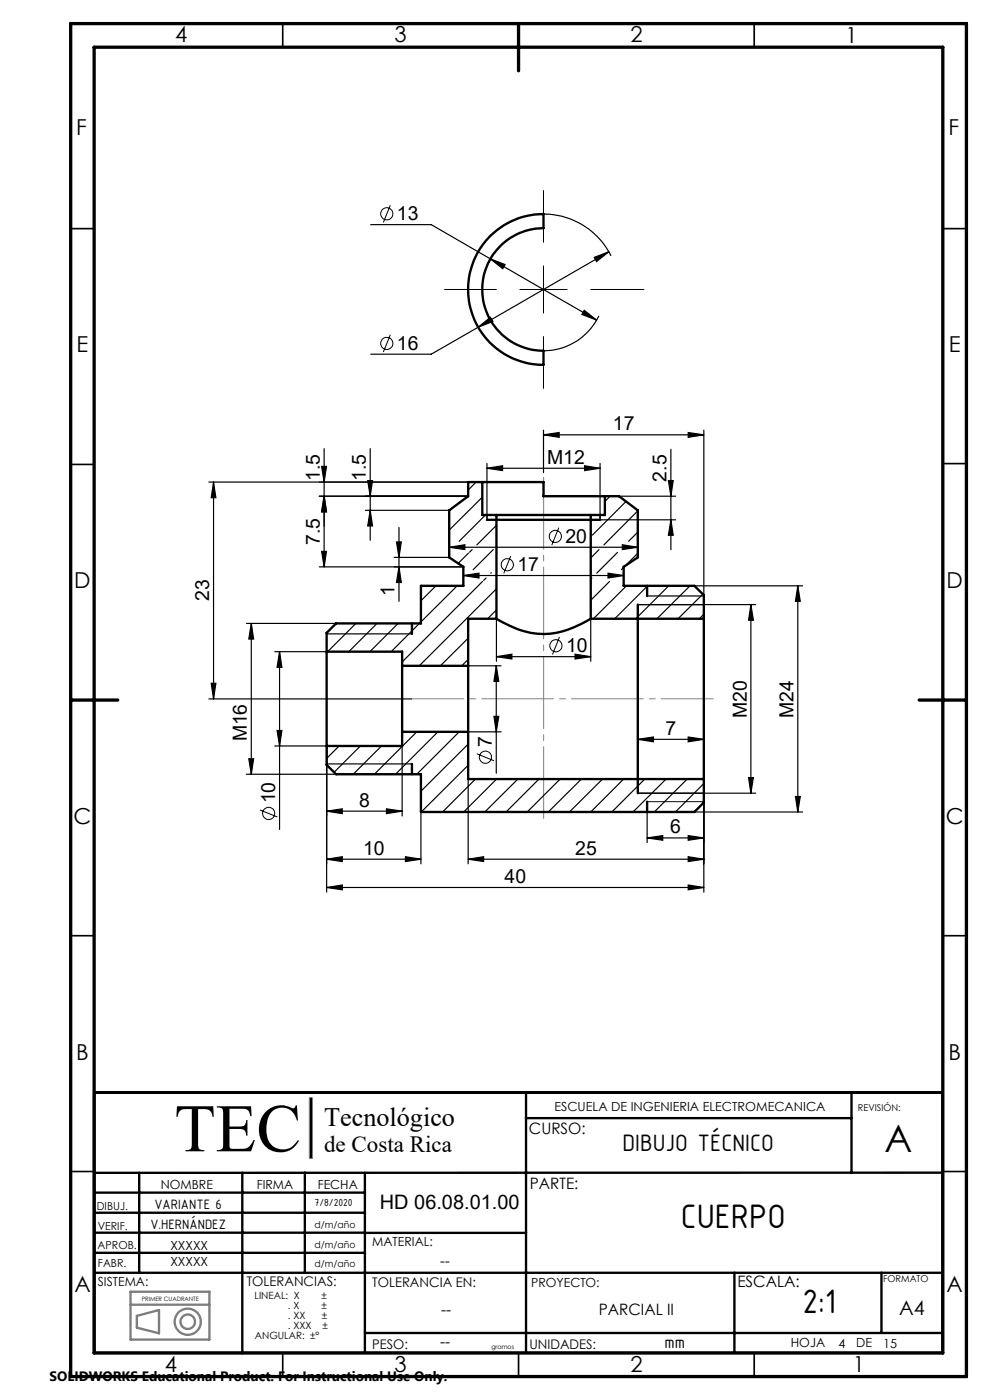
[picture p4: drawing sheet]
<svg xmlns="http://www.w3.org/2000/svg" width="210mm" height="297mm" viewBox="0 0 210 297" stroke-linecap="round" stroke-linejoin="round" font-family="sans-serif">
<g fill="none" stroke="#808080" stroke-width=".5">
<path d="M65.8 233h.3v12.6h-.3zM27.7 276.8h16.7M27.7 274h16.7v10.2h-16.7zM29 279.1l4.7-1.2v5l-4.7-1.2z"/>
<circle cx="39.8" cy="280.4" r="1.53"/>
<circle cx="39.8" cy="280.4" r="2.78"/>
</g>
<g fill="none" stroke="#000" stroke-width=".35">
<path d="M60 5v5M160 5v5M15 48.5h5M200 48.5h5M15 98.5h5M200 98.4h5M15 198.5h5M200 198.5h5M15 248.5h5M200 248.5h5M60 287v5M110 287v5"/>
<path d="M160 287v5"/>
</g>
<g fill="none" stroke="#000" stroke-width=".5">
<path d="M104 50.1a16.3 16.3 0 0 1 11.3-4.7v3a13 13 0 0 0-13 13 13 13 0 0 0 13 13v3a16 16 0 0 1-14.8-9.9 16 16 0 0 1 3.5-17.4zM102.3 102.3h13v3h13M102.3 102.3h-3v3l-4 3v9.9l3 2.1v4h-9v8h-18l-2 2v4M102.3 102.3v7h3M103.3 110.3h24M105.3 109.3h20M105.3 109.3v22M125.3 109.3v22M128.3 105.3h3l4 3v9.9l-3 2.1v4h15l2 2v5M128.3 105.3v4h-3M69.3 138.3v20M69.3 138.3h16v2.9"/>
<path d="M87.4 132.3v2.2M105.3 131.3a18.2 18.2 0 0 0 12.8 2.9 27.5 27.5 0 0 0 7.2-2.9M105.3 131.3h-6v9.9M125.3 131.3h24M135.3 128.3v40M137.3 124.3v2.1M149.3 131.3v34M69.3 158.3v4l2 1.9h18v8.1h58l2-2.1v-4.9M85.3 141.2v14.1M85.3 141.2h14M85.3 155.3v3h-16M85.3 155.3h14"/>
<path d="M99.3 141.2v14.1M99.3 155.3v10h50M87.4 162.1v2.1M137.3 170.1v2.2M20 231.8h180v55.2h-180zM111.5 237.2h69.1M111.6 231.8v55.2M180.6 231.8v17M20 257.3h57.4M20 253h57.4M29.5 248.8v21.2M51.4 248.8v38.3"/>
<path d="M64.7 248.8v21.2M77.4 248.8v38.2M200 248.8h-180M20 261.5h57.4M20 265.8h57.4M20 270h180M77.4 261.5h34.2M155.8 270v17M187 270v12.8M77.4 282.8h122.6"/>
</g>
<path d="M15 5h190v287h-190zM20 10h180v277h-180zM110 5v10M15 148.5h10M195 148.5h10" fill="none" stroke="#000" stroke-width=".7"/>
<path d="M65.8 233v12.6" fill="none" stroke="#808080" stroke-width=".21"/>
<path d="M66 233v12.6" fill="none" stroke="#000" stroke-width=".39"/>
<g fill="none" stroke="#000" stroke-width=".21">
<path d="M82.8 43.5l-1.5 3.7M115.3 40.4v11M115.3 56.4v10M82.8 71l-1.5 3.7M94.3 61.4h11M110.3 61.4h10M115.3 71.4v11M125.3 61.4h11.3M108.3 118l-1.4 3.6M118.5 111.9l-1.4 3.7M118.7 135.1l-1.5 3.7M101.1 159.9l3.7 1.5"/>
<path d="M55.1 171.8l3.7 1.5M137.3 170.1h12"/>
<circle cx="82" cy="45.4" r="1.29"/>
<circle cx="82" cy="72.8" r="1.29"/>
<circle cx="107.6" cy="119.8" r="1.29"/>
<circle cx="117.8" cy="113.8" r="1.28"/>
<circle cx="117.9" cy="137" r="1.29"/>
<circle cx="57" cy="172.6" r="1.29"/>
<circle cx="103" cy="160.6" r="1.29"/>
</g>
<g fill="none" stroke="#000" stroke-width=".25">
<path d="M78.6 47.7h12.9l35 20.2M104 54.9l3.1 1.2-.5 .9zM115.3 45.4a16 16 0 0 1 14.3 8.9M126 54.6l3.2-1.2-2.7 2.1zM129.2 53.4l-27.8 16M101.4 69.4l2.6-2.1 .6 .9zM101.4 69.4l-9.9 5.7h-12.9M123.9 65.8l2.6 2.1-3.1-1.2zM127 67a12.9 12.9 0 0 1-11.7 7.4M68.2 99h1.1l-.5 3.3zM68.8 95.2v25.1M78.5 95.2v19.4"/>
<path d="M103.3 99.3l3.3-.5v1zM103.3 98.3v12h40M103.3 99.3h24M115.3 92.2l3.3-.4v1zM115.3 91.3v9M115.3 92.2h34M124 98.8l3.3 .5-3.3 .5zM127.3 98.3v12M142.3 95.3v21.3M146 91.8l3.3 .4-3.3 .6zM149.3 91.3v40M44.3 102.3h55"/>
<path d="M45.3 102.3l.5 3.3h-1zM45.3 102.3v46M67.7 105.3h31.6M68.2 117h1.1l-.5 3.3zM68.8 105.3l.5 3.3h-1.1zM77.5 108.3h17.8M78 101.9h1l-.5 3.4zM78.5 108.3l.5 3.3h-1zM83.6 118.2h11.7M84.1 115h1l-.5 3.2zM84.6 111.9v15.7M95.3 116.1l3.3-.5v1z"/>
<path d="M95.3 116.1h40M99.4 117.3l-2.2 2.2M100.2 116.6l-.6 .6M101 102.3l-1.7 1.7M102.3 105.5l-7 7M103 109.3l-5.6 5.5M104.6 116.6l-4.2 4.3M105.3 111.4l-4.2 4.2M125.4 109.3l-.1 .1M127.1 116.6l-1.8 1.8M129.4 105.3l-1.1 1.1M131 117.2l-4.4 4.4"/>
<path d="M131.3 105.3h12M132 115.6l3.3 .5-3.3 .5zM132.8 106.4l-7.1 7.1M135.3 112.9l-2 1.9M135.3 117.4l-2.7 2.7M135.3 108.4l-7.2 7.2M141.8 101.9h1l-.5 3.4zM142.3 110.3l.5 3.3h-1zM52.3 132.3h19M53.3 132.3v31.9M53.3 132.3l.5 3.3h-1zM58.3 138.3h11"/>
<path d="M59.3 138.3v37.7M59.3 138.3l.5 3.3h-1zM67.7 120.3h30.6M69.3 134.5h18.1M75.5 132.3l-6 6M80 132.3l-6 6M84.5 132.3l-6 6M84.6 120.3l.5 3.3h-1zM89 132.3l-6 6M92.5 124.3l-3.2 3.2M97 124.3l-7.7 7.6M98.3 122.1l3.3-.5v1z"/>
<path d="M98.3 122.1h34M99.3 135.4l-5.9 5.8M99.3 139.9l-1.4 1.3M102.3 123.4l-17 17M103.1 122.6l-.5 .5M104.2 121.5l-.1 .1M105.3 124.9l-16.4 16.3M105.3 129.4l-1.9 1.9M105.3 139.3l3.3-.5v1zM105.3 131.3v9M105.3 139.3h20M122 138.8l3.3 .5-3.3 .5z"/>
<path d="M125.3 131.3v9M125.6 122.6l-.3 .3M129 121.6l3.3 .5-3.3 .5zM129.3 123.4l-4 3.9M132.3 120.4l-.5 .5M132.9 124.3l-7 7M137.3 126.4h12M137.3 124.3h33M137.4 124.3l-7 7M141.9 124.3l-7 7M146.4 124.3l-7.1 7M149.1 126l-5.3 5.3"/>
<path d="M149.3 130.3l-1 1M159.3 128.3l.5 3.3h-1zM159.3 128.3v40M160.3 128.3h-25v40h25M169.2 124.3v48M169.2 124.3l.6 3.3h-1.1zM44.3 148.3h43M44.8 145h1l-.5 3.3zM58.3 158.3h11v31M58.8 155h1l-.5 3.3zM71.9 158.3l-2.6 2.6M76.4 158.3l-5.5 5.5"/>
<path d="M80.9 158.3l-6 5.9M85.3 158.3v14.8M88.4 155.3l-9 8.9M92.9 155.3l-9 8.9M97.4 155.3l-9 8.9M99.3 141.2h7M99.3 157.9l-10 9.9M104.8 152h1l-.5 3.3zM105.3 141.2v22.8M105.3 141.2l.5 3.4h-1zM106.3 155.3h-7v28M135.3 156.8l3.3-.5v1.1z"/>
<path d="M135.3 156.8h14M146 156.3l3.3 .5-3.3 .6zM52.3 164.2h19M52.8 161h1l-.5 3.2zM69.3 172.1l3.3-.5v1zM69.3 172.1h16M69.3 162.1h18.1M82 171.6l3.3 .5-3.3 .5zM89.3 172.3v11M99.3 162.3l-9.9 10M100.9 165.3l-7 7M105.3 165.3l-6.9 7"/>
<path d="M109.9 165.3l-7.1 7M114.3 165.3l-6.9 7M118.8 165.3l-7 7M123.3 165.3l-7 7M127.8 165.3l-7 7M132.3 165.3l-7 7M136.8 165.3l-7 7M137.3 177.8l3.3-.5v1zM137.3 177.8h12M141.3 165.3l-7 7M145.8 165.3l-7 7M146 177.3l3.3 .5-3.3 .5z"/>
<path d="M149.3 165.3v24M149.3 166.2l-6 6.1M158.8 165h1l-.5 3.3zM168.7 169h1.1l-.6 3.3zM170.3 172.3h-33v6.4M69.3 188.3l3.3-.6v1.1zM69.3 182.3l3.3-.6v1.1zM69.3 182.3h20M69.3 188.3h80M86 181.7l3.3 .6-3.3 .5zM99.3 182.3l3.3-.6v1.1zM99.3 182.3h50"/>
<path d="M146 181.7l3.3 .6-3.3 .5zM146 187.7l3.3 .6-3.3 .5z"/>
</g>
<path d="M115.3 174.6v-74.4" fill="none" stroke="#808080" stroke-width=".21" stroke-dasharray="15.2 1.3 1.3 1.3" stroke-dashoffset="-1"/>
<path d="M87.3 148.2h64" fill="none" stroke="#808080" stroke-width=".21" stroke-dasharray="15.2 1.3 1.3 1.3" stroke-dashoffset="4.2"/>
<g fill="#000">
<path d="M103.3 99.3l3.3-.5v1zM124 98.8l3.3 .5-3.3 .5zM135.3 156.8l3.3-.5v1.1zM146 156.3l3.3 .5-3.3 .6zM99.3 182.3l3.3-.6v1.1zM146 181.7l3.3 .6-3.3 .5zM69.3 188.3l3.3-.6v1.1zM146 187.7l3.3 .6-3.3 .5zM69.3 182.3l3.3-.6v1.1zM86 181.7l3.3 .6-3.3 .5zM123.9 65.8l-.5 .9 3.1 1.2zM104 54.9l2.6 2.1 .5-.9zM126 54.6l.5 .9 2.7-2.1zM101.4 69.4l3.2-1.2-.6-.9z"/>
<path d="M146 91.8l3.3 .4-3.3 .6zM115.3 92.2l3.3-.4v1zM82 171.6l3.3 .5-3.3 .5zM69.3 172.1l3.3-.5v1z"/>
<path d="M59.3 138.3l.5 3.3h-1zM58.8 155h1l-.5 3.3zM105.3 141.2l.5 3.4h-1zM104.8 152h1l-.5 3.3zM159.3 128.3l.5 3.3h-1zM158.8 165h1l-.5 3.3zM84.1 115h1l-.5 3.2zM84.6 120.3l.5 3.3h-1zM78 101.9h1l-.5 3.4zM78.5 108.3l.5 3.3h-1zM68.2 99h1.1l-.5 3.3zM68.8 105.3l.5 3.3h-1.1zM53.3 132.3l.5 3.3h-1zM52.8 161h1l-.5 3.2z"/>
<path d="M98.3 122.1l3.3-.5v1zM129 121.6l3.3 .5-3.3 .5z"/>
<path d="M105.3 139.3l3.3-.5v1zM122 138.8l3.3 .5-3.3 .5zM95.3 116.1l3.3-.5v1zM132 115.6l3.3 .5-3.3 .5z"/>
<path d="M169.2 124.3l.6 3.3h-1.1zM168.7 169h1.1l-.6 3.3z"/>
<path d="M44.8 145h1l-.5 3.3zM45.3 102.3l.5 3.3h-1zM142.3 110.3l.5 3.3h-1zM141.8 101.9h1l-.5 3.4zM68.2 117h1.1l-.5 3.3zM68.8 105.3l.5 3.3h-1.1z"/>
<path d="M137.3 177.8l3.3-.5v1zM146 177.3l3.3 .5-3.3 .5z"/>
</g>
<text font-size="14.4" x="37" y="244.2">TEC</text>
<text font-size="8" x="187.6" y="244.3">A</text>
<g font-size="7.8">
<text x="144.4" y="260.5">CUERPO</text>
<text x="170.2" y="278.6">2:1</text>
</g>
<text font-size="5.6" x="68.8" y="238.9">Tecnológico</text>
<text font-size="5.4" x="132.1" y="244.1">DIBUJO TÉCNICO</text>
<text font-size="4.9" x="68.8" y="244.5">de Costa Rica</text>
<g font-size="4.7">
<text x="37.1" y="9">4</text>
<text x="83.7" y="9">3</text>
<text x="133.7" y="9">2</text>
<text x="179.3" y="9.2">1</text>
<text x="16.2" y="28.7">F</text>
<text x="201.2" y="28.7">F</text>
<text x="16.2" y="74.8">E</text>
<text x="201.3" y="74.8">E</text>
<text x="15.8" y="124.8">D</text>
<text x="200.8" y="124.8">D</text>
<text x="15.6" y="174.8">C</text>
<text x="200.6" y="174.8">C</text>
<text x="16.2" y="224.8">B</text>
<text x="201.2" y="224.8">B</text>
<text x="15.8" y="274">A</text>
<text x="200.8" y="274">A</text>
<text x="35" y="291">4</text>
<text x="83.7" y="291">3</text>
<text x="133.7" y="291">2</text>
<text x="180.9" y="291">1</text>
</g>
<g font-size="4.2">
<text x="80.6" y="256.6">HD 06.08.01.00</text>
<text x="190.8" y="278.9">A4</text>
</g>
<g font-size="4.1">
<text x="84.2" y="46.7">13</text>
<text x="84.2" y="74.2">16</text>
<text x="130" y="91.3">17</text>
<text x="116" y="98.4">M12</text>
<text x="67.8" y="102" transform="rotate(-90 67.8 102)">1.5</text>
<text x="77.6" y="102" transform="rotate(-90 77.6 102)">1.5</text>
<text x="141.4" y="102.2" transform="rotate(-90 141.4 102.2)">2.5</text>
<text x="67.8" y="115.6" transform="rotate(-90 67.8 115.6)">7.5</text>
<text x="119.9" y="115.1">20</text>
<text x="109.8" y="121.2">17</text>
<text x="44.4" y="127.5" transform="rotate(-90 44.4 127.5)">23</text>
<text x="83.7" y="126.4" transform="rotate(-90 83.7 126.4)">1</text>
<text x="120.1" y="138.3">10</text>
<text x="141.2" y="155.9">7</text>
<text x="158.4" y="152.3" transform="rotate(-90 158.4 152.3)">M20</text>
<text x="168.3" y="152.3" transform="rotate(-90 168.3 152.3)">M24</text>
<text x="52.4" y="157.3" transform="rotate(-90 52.4 157.3)">M16</text>
<text x="104.4" y="158.5" transform="rotate(-90 104.4 158.5)">7</text>
<text x="58.4" y="170.4" transform="rotate(-90 58.4 170.4)">10</text>
<text x="76.2" y="171.1">8</text>
<text x="142.2" y="176.8">6</text>
<text x="77" y="181.3">10</text>
<text x="122" y="181.3">25</text>
<text x="107" y="187.3">40</text>
</g>
<text font-size="3.9" x="141" y="285.9">mm</text>
<g font-size="3.3">
<text x="112.2" y="240.6">CURSO:</text>
<text x="112.4" y="252.2">PARTE:</text>
<text x="156.4" y="272.9">ESCALA:</text>
<text x="93.5" y="278.9">--</text>
<text x="127" y="278.9">PARCIAL II</text>
<text x="93.4" y="285.8">--</text>
</g>
<text font-size="3.2" x="93.4" y="268.5">--</text>
<g font-size="3.1">
<text x="32.7" y="256.6">VARIANTE 6</text>
<text x="31.9" y="260.7">V.HERNÁNDEZ</text>
</g>
<text font-size="2.9" x="10.5" y="292.9">SOLIDWORKS Educational Product. For Instructional Use Only.</text>
<g font-size="2.8">
<text x="52.3" y="272.9">TOLERANCIAS:</text>
<text x="79" y="273">TOLERANCIA EN:</text>
<text x="79" y="286.1">PESO:</text>
<text x="112.3" y="286.1">UNIDADES:</text>
</g>
<g font-size="2.7">
<text x="117.6" y="235.7">ESCUELA DE INGENIERIA ELECTROMECANICA</text>
<text x="34.1" y="252.2">NOMBRE</text>
<text x="54.5" y="252.2">FIRMA</text>
<text x="67.4" y="252.2">FECHA</text>
<text x="36.1" y="265.1">XXXXX</text>
<text x="36.1" y="268.5">XXXXX</text>
<text x="79" y="264.4">MATERIAL:</text>
<text x="20.8" y="272.8">SISTEMA:</text>
<text x="112.7" y="273">PROYECTO:</text>
<text x="167.8" y="285.8">HOJA</text>
<text x="177.9" y="285.9">4</text>
<text x="181.6" y="285.8">DE</text>
<text x="187.4" y="285.9">15</text>
</g>
<g font-size="2.3">
<text x="20.5" y="256.7">DIBUJ.</text>
<text x="66.7" y="255.9">7/8/2020</text>
<text x="20.7" y="261">VERIF.</text>
<text x="20.7" y="265">APROB.</text>
<text x="20.8" y="268.8">FABR.</text>
</g>
<g font-size="2.1">
<text x="54" y="275.6">LINEAL: X</text>
<text x="68.2" y="275.6">±</text>
<text x="61.1" y="281.9">. XXX</text>
<text x="61.1" y="279.8">. XX</text>
<text x="61.1" y="277.7">. X</text>
<text x="68.2" y="277.7">±</text>
<text x="68.3" y="279.8">±</text>
<text x="68.4" y="281.9">±</text>
<text x="54.1" y="284">ANGULAR: ±°</text>
</g>
<g font-size="2">
<text x="182" y="235.7">REVISIÓN:</text>
<text x="66.7" y="260.4">d/m/año</text>
<text x="66.7" y="268.8">d/m/año</text>
<text x="66.7" y="264.7">d/m/año</text>
<text x="187.3" y="272">FORMATO</text>
</g>
<g font-size="1.3">
<text x="30.1" y="276">PRIMER CUADRANTE</text>
<text x="104.2" y="286.1">gramos</text>
</g>
</svg>
